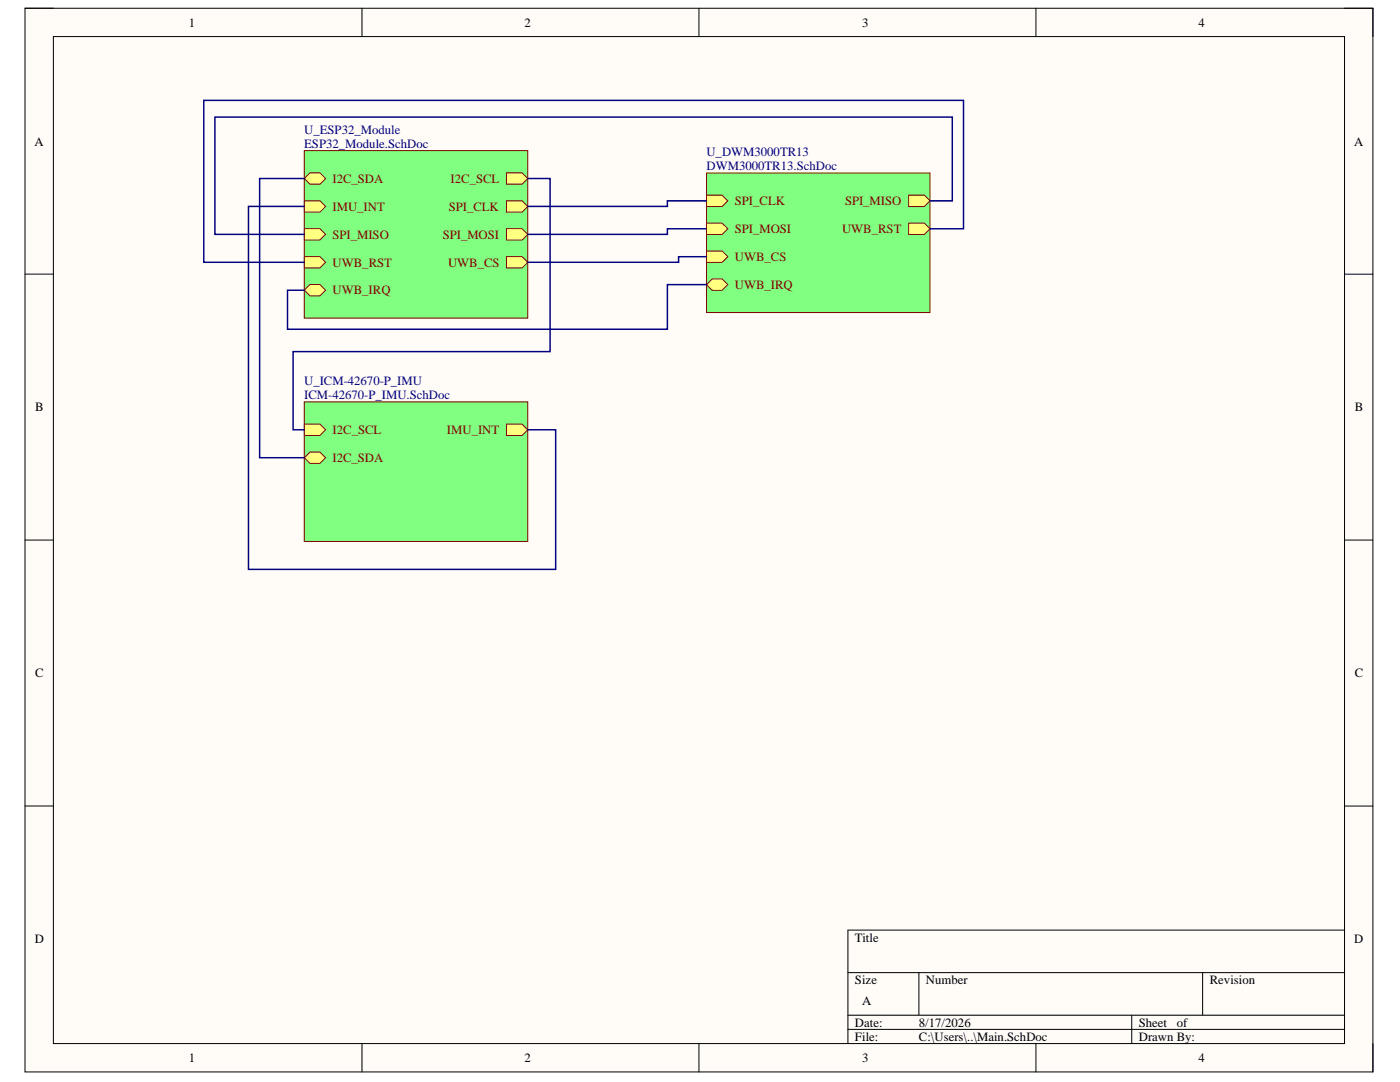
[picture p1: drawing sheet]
<svg xmlns="http://www.w3.org/2000/svg" width="279mm" height="216mm" viewBox="0 0 279 216" stroke-linecap="round" stroke-linejoin="round" font-family="sans-serif">
<path d="M5 1.6h269v212.3h-269z" fill-rule="evenodd" fill="#fffcf8"/>
<path d="M5 1.6h269v212.3h-269z" fill="none" stroke="#000" stroke-width=".2"/>
<path d="M10.7 7.3h257.6v200.9h-257.6z" fill-rule="evenodd" fill="#fffcf8"/>
<g fill="none" stroke="#000" stroke-width=".2">
<path d="M5 1.6h5.7M10.7 7.3h257.6v200.9h-257.6zM72.2 1.6v5.7M139.5 1.6v5.7M206.7 1.6v5.7M268.3 1.6h5.7v5.7M5 54.7h5.7M268.3 54.7h5.7M5 107.8h5.7M268.3 107.8h5.7M5 160.8h5.7M268.3 160.8h5.7"/>
<path d="M169.2 194.1h99.1M183.4 194.1v8.5M240 194.1v8.5M268.3 185.6h-99.1v22.6M72.2 208.2v5.7M139.5 208.2v5.7M169.2 202.6h99.1M169.2 205.4h99.1M206.7 208.2v5.7M225.9 202.6v5.6M274 208.2v5.7"/>
</g>
<path d="M60.7 30.1h44.6v33.4h-44.6z" fill-rule="evenodd" fill="#80ff80"/>
<path d="M60.7 30.1h44.6v33.4h-44.6z" fill="none" stroke="#800000" stroke-width=".2"/>
<path d="M101.1 34.5h3.1l1.1 1.1-1.1 1.2h-3.1z" fill-rule="evenodd" fill="#ffff80"/>
<path d="M101.1 34.5h3.1l1.1 1.1-1.1 1.2h-3.1z" fill="none" stroke="#800000" stroke-width=".2"/>
<path d="M60.7 35.6l1.2-1.1h1.9l1.2 1.1-1.2 1.2h-1.9z" fill-rule="evenodd" fill="#ffff80"/>
<path d="M60.7 35.6l1.2-1.1h1.9l1.2 1.1-1.2 1.2h-1.9z" fill="none" stroke="#800000" stroke-width=".2"/>
<path d="M60.7 40.1h3.1l1.2 1.1-1.2 1.1h-3.1z" fill-rule="evenodd" fill="#ffff80"/>
<path d="M60.7 40.1h3.1l1.2 1.1-1.2 1.1h-3.1z" fill="none" stroke="#800000" stroke-width=".2"/>
<path d="M101.1 40.1h3.1l1.1 1.1-1.1 1.1h-3.1z" fill-rule="evenodd" fill="#ffff80"/>
<path d="M101.1 40.1h3.1l1.1 1.1-1.1 1.1h-3.1z" fill="none" stroke="#800000" stroke-width=".2"/>
<path d="M60.7 45.6h3.1l1.2 1.2-1.2 1.1h-3.1z" fill-rule="evenodd" fill="#ffff80"/>
<path d="M60.7 45.6h3.1l1.2 1.2-1.2 1.1h-3.1z" fill="none" stroke="#800000" stroke-width=".2"/>
<path d="M101.1 45.6h3.1l1.1 1.2-1.1 1.1h-3.1z" fill-rule="evenodd" fill="#ffff80"/>
<path d="M101.1 45.6h3.1l1.1 1.2-1.1 1.1h-3.1z" fill="none" stroke="#800000" stroke-width=".2"/>
<path d="M101.1 51.2h3.1l1.1 1.1-1.1 1.2h-3.1z" fill-rule="evenodd" fill="#ffff80"/>
<path d="M101.1 51.2h3.1l1.1 1.1-1.1 1.2h-3.1z" fill="none" stroke="#800000" stroke-width=".2"/>
<path d="M60.7 51.2h3.1l1.2 1.1-1.2 1.2h-3.1z" fill-rule="evenodd" fill="#ffff80"/>
<path d="M60.7 51.2h3.1l1.2 1.1-1.2 1.2h-3.1z" fill="none" stroke="#800000" stroke-width=".2"/>
<path d="M60.7 57.9l1.2-1.1h1.9l1.2 1.1-1.2 1.1h-1.9z" fill-rule="evenodd" fill="#ffff80"/>
<path d="M60.7 57.9l1.2-1.1h1.9l1.2 1.1-1.2 1.1h-1.9z" fill="none" stroke="#800000" stroke-width=".2"/>
<path d="M141 34.5h44.6v27.9h-44.6z" fill-rule="evenodd" fill="#80ff80"/>
<path d="M141 34.5h44.6v27.9h-44.6z" fill="none" stroke="#800000" stroke-width=".2"/>
<path d="M141 38.9h3.1l1.1 1.2-1.1 1.1h-3.1z" fill-rule="evenodd" fill="#ffff80"/>
<path d="M141 38.9h3.1l1.1 1.2-1.1 1.1h-3.1z" fill="none" stroke="#800000" stroke-width=".2"/>
<path d="M181.3 38.9h3.2l1.1 1.2-1.1 1.1h-3.2z" fill-rule="evenodd" fill="#ffff80"/>
<path d="M181.3 38.9h3.2l1.1 1.2-1.1 1.1h-3.2z" fill="none" stroke="#800000" stroke-width=".2"/>
<path d="M141 44.5h3.1l1.1 1.1-1.1 1.2h-3.1z" fill-rule="evenodd" fill="#ffff80"/>
<path d="M141 44.5h3.1l1.1 1.1-1.1 1.2h-3.1z" fill="none" stroke="#800000" stroke-width=".2"/>
<path d="M141 50.1h3.1l1.1 1.1-1.1 1.2h-3.1z" fill-rule="evenodd" fill="#ffff80"/>
<path d="M141 50.1h3.1l1.1 1.1-1.1 1.2h-3.1z" fill="none" stroke="#800000" stroke-width=".2"/>
<path d="M181.3 44.5h3.2l1.1 1.2-1.1 1.1h-3.2z" fill-rule="evenodd" fill="#ffff80"/>
<path d="M181.3 44.5h3.2l1.1 1.2-1.1 1.1h-3.2z" fill="none" stroke="#800000" stroke-width=".2"/>
<path d="M142.1 55.7h2l1.1 1.1-1.1 1.1h-2l-1.1-1.1z" fill-rule="evenodd" fill="#ffff80"/>
<path d="M142.1 55.7h2l1.1 1.1-1.1 1.1h-2l-1.1-1.1z" fill="none" stroke="#800000" stroke-width=".2"/>
<path d="M60.7 80.2h44.6v27.8h-44.6z" fill-rule="evenodd" fill="#80ff80"/>
<path d="M60.7 80.2h44.6v27.8h-44.6z" fill="none" stroke="#800000" stroke-width=".2"/>
<path d="M60.7 84.6h3.1l1.2 1.2-1.2 1.1h-3.1z" fill-rule="evenodd" fill="#ffff80"/>
<path d="M60.7 84.6h3.1l1.2 1.2-1.2 1.1h-3.1z" fill="none" stroke="#800000" stroke-width=".2"/>
<path d="M60.7 91.3l1.2-1.1h1.9l1.2 1.1-1.2 1.2h-1.9z" fill-rule="evenodd" fill="#ffff80"/>
<path d="M60.7 91.3l1.2-1.1h1.9l1.2 1.1-1.2 1.2h-1.9z" fill="none" stroke="#800000" stroke-width=".2"/>
<path d="M101.1 84.6h3.1l1.1 1.2-1.1 1.1h-3.1z" fill-rule="evenodd" fill="#ffff80"/>
<path d="M101.1 84.6h3.1l1.1 1.2-1.1 1.1h-3.1z" fill="none" stroke="#800000" stroke-width=".2"/>
<path d="M60.7 35.6h-8.9v55.7h8.9M105.3 35.6h4.5v34.6h-51.3v15.6h2.2M60.7 41.2h-11.1v72.4h61.3v-27.8h-5.6M141 40.1h-7.8v1.1h-27.9M141 45.6h-7.8v1.2h-27.9M141 51.2h-5.6v1.1h-30.1M141 56.8h-7.8v8.9h-75.8v-7.8h3.3M185.6 40.1h4.5v-16.7h-147.2v23.4h17.8M185.6 45.7h6.7v-25.7h-151.6v32.3h20" fill="none" stroke="#000080" stroke-width=".3"/>
<g font-size="2.5">
<text x="37.7" y="5.3">1</text>
<text x="104.7" y="5.3">2</text>
<text x="172.1" y="5.3">3</text>
<text x="239.2" y="5.3">4</text>
<text x="6.9" y="29">A</text>
<text x="270.2" y="29">A</text>
<text x="7" y="82.1">B</text>
<text x="270.4" y="82.1">B</text>
<text x="7" y="135.1">C</text>
<text x="270.4" y="135.1">C</text>
<text x="6.9" y="188.2">D</text>
<text x="170.6" y="187.9">Title</text>
<text x="270.3" y="188.2">D</text>
<text x="170.6" y="196.4">Size</text>
<text x="184.8" y="196.4">Number</text>
<text x="241.4" y="196.4">Revision</text>
<text x="172.1" y="200.6">A</text>
<text x="170.6" y="204.9">Date:</text>
<text x="170.6" y="207.7">File:</text>
<text x="183.4" y="204.9">8/17/2026</text>
<text x="183.4" y="207.7">C:\Users\..\Main.SchDoc</text>
<text x="227.3" y="204.9">Sheet</text>
<text x="227.3" y="207.7">Drawn By:</text>
<text x="234.9" y="204.9">of</text>
<text x="37.7" y="211.9">1</text>
<text x="104.7" y="211.9">2</text>
<text x="172.1" y="211.9">3</text>
<text x="239.2" y="211.9">4</text>
</g>
<g font-size="2.5" fill="#000080">
<text x="60.7" y="26.7">U_ESP32_Module</text>
<text x="60.7" y="29.5">ESP32_Module.SchDoc</text>
<text x="141" y="31.1">U_DWM3000TR13</text>
<text x="141" y="33.9">DWM3000TR13.SchDoc</text>
<text x="60.7" y="76.8">U_ICM-42670-P_IMU</text>
<text x="60.7" y="79.6">ICM-42670-P_IMU.SchDoc</text>
</g>
<g font-size="2.5" fill="#800000">
<text x="66.4" y="36.5">I2C_SDA</text>
<text x="89.9" y="36.5">I2C_SCL</text>
<text x="146.7" y="41">SPI_CLK</text>
<text x="168.6" y="41">SPI_MISO</text>
<text x="66.4" y="42.1">IMU_INT</text>
<text x="66.4" y="47.6">SPI_MISO</text>
<text x="88.4" y="47.6">SPI_MOSI</text>
<text x="89.5" y="42.1">SPI_CLK</text>
<text x="146.7" y="46.5">SPI_MOSI</text>
<text x="168" y="46.5">UWB_RST</text>
<text x="66.4" y="53.2">UWB_RST</text>
<text x="89.4" y="53.2">UWB_CS</text>
<text x="146.7" y="52.1">UWB_CS</text>
<text x="66.4" y="58.7">UWB_IRQ</text>
<text x="146.7" y="57.6">UWB_IRQ</text>
<text x="66.4" y="86.6">I2C_SCL</text>
<text x="89.2" y="86.6">IMU_INT</text>
<text x="66.4" y="92.2">I2C_SDA</text>
</g>
</svg>
